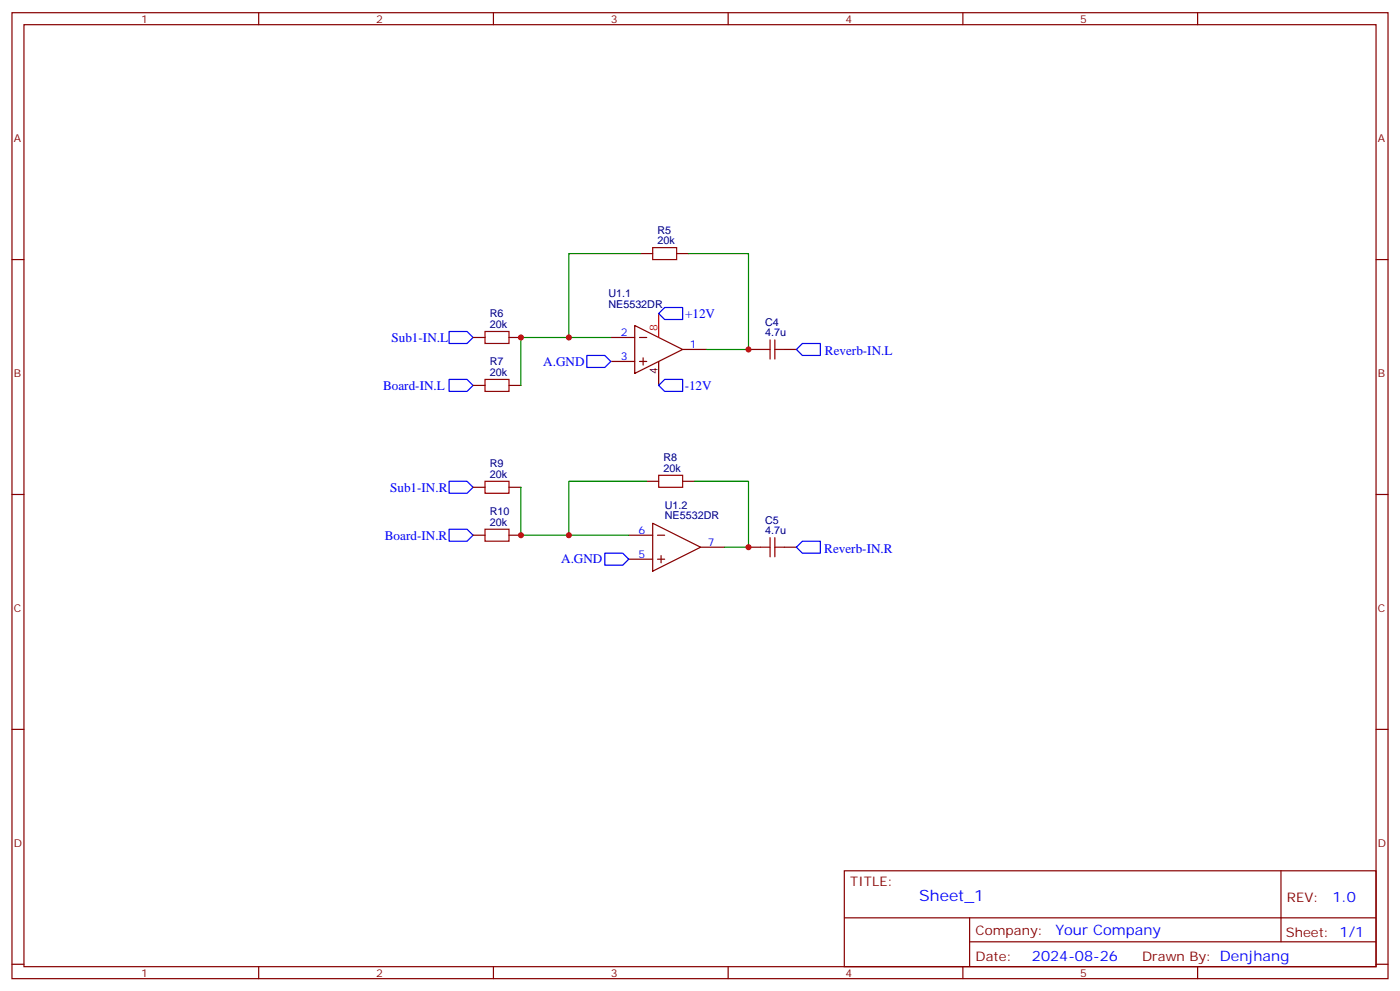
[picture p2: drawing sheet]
<svg xmlns="http://www.w3.org/2000/svg" width="412mm" height="292mm" viewBox="0 0 412 292" stroke-linecap="round" stroke-linejoin="round" font-family="sans-serif">
<g fill="none" stroke="#870000" stroke-width=".35">
<path d="M3.5 3.7h405.4v284.4h-405.4zM7.1 7.3h398.2v277.3h-398.2zM76.2 3.7v3.6M145.3 3.7v3.6M214.5 3.7v3.6M283.6 3.7v3.6M352.8 3.7v3.6M3.5 76.4h3.6M188.7 74.6h3.6M199.3 74.6h3.5M405.3 76.4h3.6M139.3 99.3h3.6"/>
<path d="M149.9 99.3h3.6M179.9 99.3h7.1M187 95.8l14.1 7.1-14.1 7zM188.4 99.3h2.1M139.3 113.5h3.6M149.9 113.5h3.6M179.9 106.4h7.1M188.4 106.4h2.1M189.4 105.3v2.2M201.1 102.9h7M220.5 102.9h3.5M231.1 102.9h3.5"/>
<path d="M3.5 145.6h3.6M139.3 157.6h3.6M139.3 143.4h3.6M149.9 157.6h3.6M149.9 143.4h3.6M185.2 157.6h7.1M190.5 141.7h3.5M192.3 154l14.1 7.1-14.1 7zM193.7 157.6h2.1M201.1 141.7h3.5M405.3 145.6h3.6M185.2 164.6h7.1"/>
<path d="M193.7 164.6h2.1M194.7 163.5v2.2M206.4 161.1h7M220.5 161.1h3.5M231.1 161.1h3.5M3.5 214.7h3.6M405.3 214.7h3.6M248.7 256.3h156.6v28.3h-156.6zM377.3 256.4v20.8M248.7 270.2h156.5M285.6 277.2h119.6M285.6 270.2v14.1"/>
<path d="M3.5 283.8h3.6M76.2 284.6v3.5M145.3 284.6v3.5M214.5 284.6v3.5M283.6 284.6v3.5M352.8 284.6v3.5M405.3 283.8h3.6"/>
</g>
<path d="M194 92.3v7" fill="none" stroke="#f00" stroke-width=".35"/>
<path d="M194 106.4v7.1" fill="none" stroke="#000" stroke-width=".35"/>
<path d="M132.3 97.6h5.3l1.7 1.7-1.7 1.8h-5.3zM195.8 90.5h5.3v3.6h-5.3l-1.8-1.8zM132.3 111.7h5.3l1.7 1.8-1.7 1.7h-5.3zM172.9 104.6h5.3l1.7 1.8-1.7 1.8h-5.3zM195.8 111.7h5.3v3.5h-5.3l-1.8-1.7zM236.4 101.1h5.3v3.5h-5.3l-1.8-1.7zM132.3 141.7h5.3l1.7 1.7-1.7 1.8h-5.3zM132.3 155.8h5.3l1.7 1.8-1.7 1.7h-5.3zM236.4 159.3h5.3v3.5h-5.3l-1.8-1.7zM178.2 162.8h5.2l1.8 1.8-1.8 1.8h-5.2z" fill="none" stroke="#00f" stroke-width=".35"/>
<g fill="none" stroke="#a10000" stroke-width=".35">
<path d="M192.3 72.9h7v3.5h-7zM142.9 97.6h7v3.5h-7zM142.9 111.7h7v3.5h-7zM224 102.9h2.8M226.8 100v5.7M228.2 100v5.7M228.2 102.9h2.9M194 139.9h7.1v3.5h-7.1zM142.9 155.8h7v3.5h-7zM142.9 141.7h7v3.5h-7zM226.8 158.3v5.6M228.2 158.3v5.6"/>
<path d="M224 161.1h2.8M228.2 161.1h2.9"/>
</g>
<path d="M188.7 74.6h-21.1v24.7M202.8 74.6h17.7v28.3h-12.4M179.9 99.3h-26.4v14.2M153.5 143.4v14.2h31.7M190.5 141.7h-22.9v15.9M204.6 141.7h15.9v19.4h-7.1" fill="none" stroke="#008700" stroke-width=".35"/>
<g fill="#c00">
<circle cx="153.5" cy="99.3" r=".88"/>
<circle cx="167.6" cy="99.3" r=".88"/>
<circle cx="153.5" cy="157.6" r=".88"/>
<circle cx="167.6" cy="157.6" r=".88"/>
<circle cx="220.5" cy="161.1" r=".88"/>
<circle cx="220.5" cy="102.9" r=".88"/>
</g>
<text font-size="4.6" fill="#00f" x="270.8" y="265.4">Sheet_1</text>
<g font-size="4.2" fill="#00f">
<text x="392.5" y="265.6">1.0</text>
<text x="310.9" y="275.2">Your Company</text>
<text x="304" y="283">2024-08-26</text>
</g>
<g font-size="3.9" fill="#00f">
<text x="201.8" y="93.5">+12V</text>
<text x="115.3" y="100.6">Sub1-IN.L</text>
<text x="160" y="107.7">A.GND</text>
<text x="243" y="104.6">Reverb-IN.L</text>
<text x="112.9" y="114.8">Board-IN.L</text>
<text x="201.7" y="114.7">-12V</text>
<text x="114.9" y="144.7">Sub1-IN.R</text>
<text x="113.4" y="158.9">Board-IN.R</text>
<text x="165.3" y="165.9">A.GND</text>
<text x="242.8" y="162.8">Reverb-IN.R</text>
</g>
<g font-size="3.9" fill="#800">
<text x="250.5" y="260.9">TITLE:</text>
<text x="379.1" y="265.6">REV:</text>
<text x="287.4" y="275.1">Company:</text>
<text x="378.7" y="275.7">Sheet: 1/1</text>
<text x="287.4" y="282.8">Date:</text>
<text x="336.4" y="282.9">Drawn By: Denjhang</text>
</g>
<g font-size="3.2" fill="#800">
<text x="41.6" y="6.7">1</text>
<text x="110.8" y="6.7">2</text>
<text x="179.9" y="6.7">3</text>
<text x="249.1" y="6.7">4</text>
<text x="318.2" y="6.7">5</text>
<text x="4.1" y="41.8">A</text>
<text x="405.9" y="41.8">A</text>
<text x="4.1" y="111">B</text>
<text x="405.9" y="111">B</text>
<text x="4.1" y="180.1">C</text>
<text x="405.9" y="180.1">C</text>
<text x="4.1" y="249.3">D</text>
<text x="405.9" y="249.3">D</text>
<text x="41.6" y="287.5">1</text>
<text x="110.8" y="287.5">2</text>
<text x="179.9" y="287.5">3</text>
<text x="249.1" y="287.5">4</text>
<text x="318.2" y="287.5">5</text>
</g>
<g font-size="3.2" fill="#000080">
<text x="193.7" y="71.8">20k</text>
<text x="193.7" y="68.8">R5</text>
<text x="179.2" y="87.5">U1.1</text>
<text x="144.3" y="93.4">R6</text>
<text x="179.2" y="90.5">NE5532DR</text>
<text x="225.4" y="96">C4</text>
<text x="144.3" y="96.5">20k</text>
<text x="225.4" y="99">4.7u</text>
<text x="144.3" y="107.6">R7</text>
<text x="144.3" y="110.6">20k</text>
<text x="144.3" y="137.5">R9</text>
<text x="195.5" y="135.8">R8</text>
<text x="144.3" y="140.6">20k</text>
<text x="195.5" y="138.9">20k</text>
<text x="195.8" y="149.8">U1.2</text>
<text x="144.3" y="154.7">20k</text>
<text x="144.3" y="151.7">R10</text>
<text x="195.8" y="152.9">NE5532DR</text>
<text x="225.4" y="154.2">C5</text>
<text x="225.4" y="157.2">4.7u</text>
</g>
<g font-size="3.2" fill="#00f">
<text x="182.8" y="99">2</text>
<text x="182.8" y="106">3</text>
<text x="203.2" y="102.5">1</text>
<text x="188.1" y="157.2">6</text>
<text x="208.5" y="160.7">7</text>
<text x="188.1" y="164.3">5</text>
</g>
<text font-size="3.2" fill="#f00" x="193.7" y="97.6" transform="rotate(-90 193.7 97.6)">8</text>
<text font-size="3.2" x="193.7" y="110.2" transform="rotate(-90 193.7 110.2)">4</text>
</svg>
